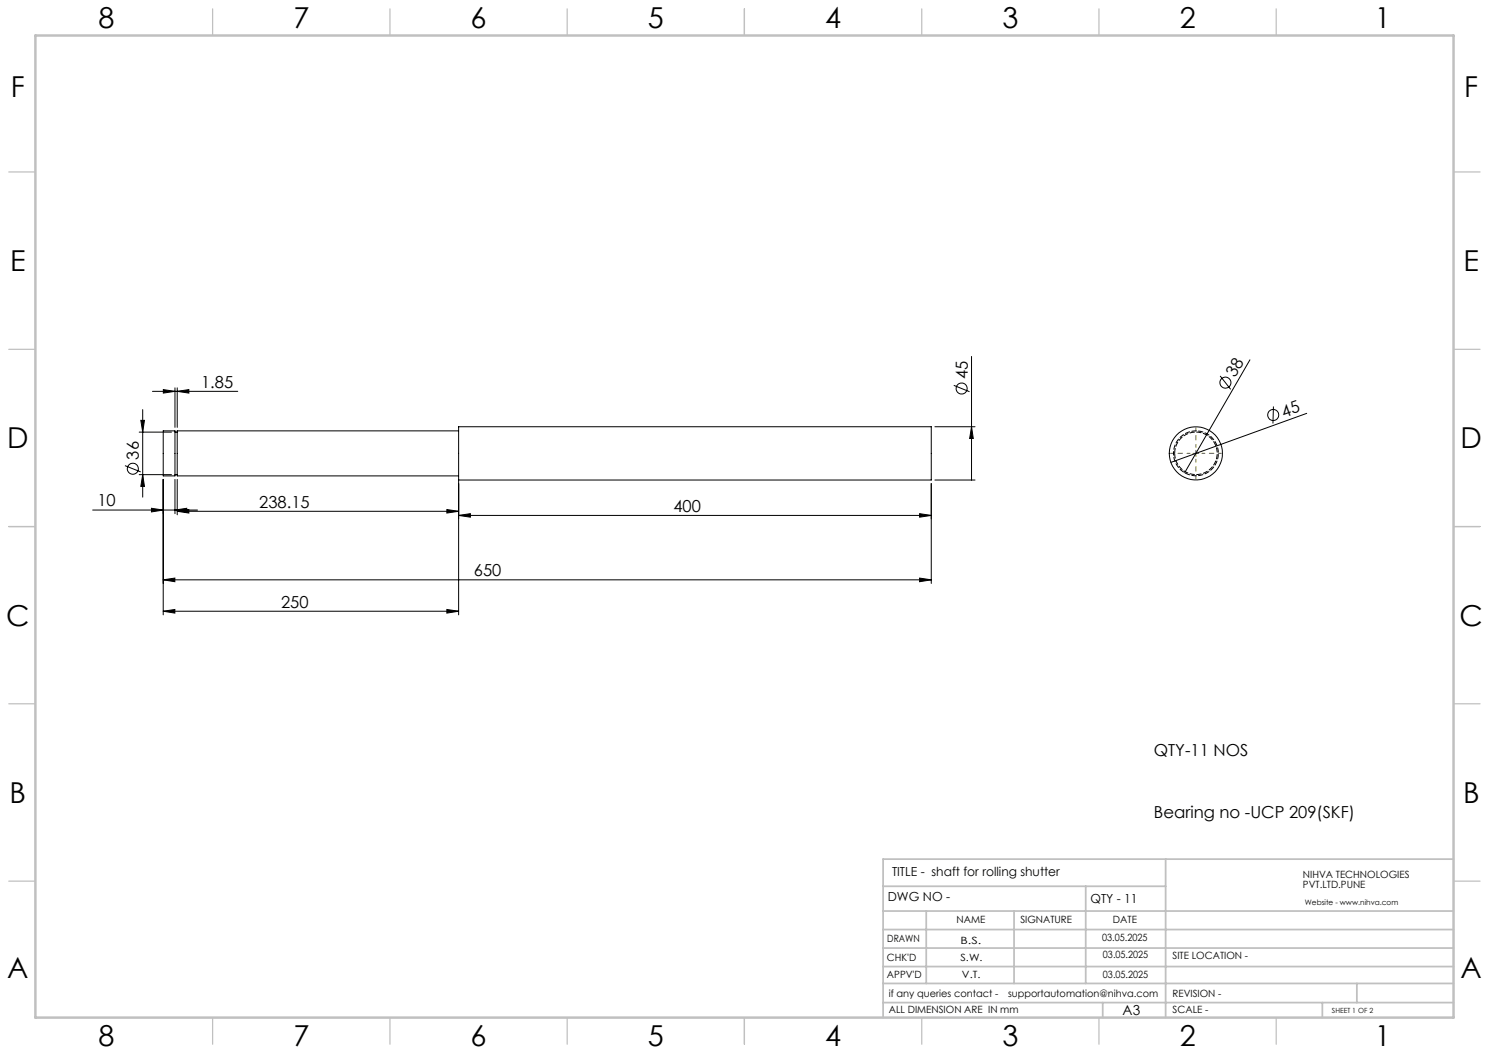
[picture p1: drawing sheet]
<svg xmlns="http://www.w3.org/2000/svg" width="420mm" height="297mm" viewBox="0 0 420 297" stroke-linecap="round" stroke-linejoin="round" font-family="sans-serif">
<g fill="none" stroke="#000" stroke-width=".28">
<path d="M39.7 118.6h1l-.4 3.3zM40.3 115.5v24.7M43 110.4h24.1M46.1 109.9l3.3 .5-3.3 .5zM49.4 109.4v11.1M50 110.4l3.3-.5v1zM50 109.4v11.1M269 108.7l4.5 1.8M274 100.5v34.9M344.2 106l2.9 3.8M352.6 101.5l-18.4 31.8M359.2 114.6l-.1 4.8"/>
<path d="M368.6 116.6l-38.3 13.8M35.2 131.3l4.5 1.8M39.3 121.9h9.1M39.3 133.9h9.1M40.3 133.9l.4 3.3h-1zM46 121.5h3.4v12.7h-3.4zM46 135.2v38.2M49.4 121.9h.6M49.4 133.9h.6M49.4 135.2v9.7M50 135.2v10M129.4 120.4h133.3v15h-133.3z"/>
<path d="M129.4 121.5h-79.4v12.7h79.4M129.4 135.2v38.2M262.7 136.4v28.2M263.7 120.4h11.3M263.7 135.4h11.3M274 120.4l.5 3.3h-1zM26.1 143.9h29.6M42.7 143.4l3.3 .5-3.3 .5zM49.4 143.9l3.3-.5v1zM50 144.2l3.3-.5v1zM50 144.2h79.4M126 143.7l3.4 .5-3.4 .5z"/>
<path d="M129.4 145.4l3.3-.5v1zM129.4 145.4h133.3M259.4 144.9l3.3 .5-3.3 .5zM46 163.5l3.3-.4v1zM46 172.4l3.3-.5v1zM46 163.5h216.7M46 172.4h83.4M126 171.9l3.4 .5-3.4 .5zM259.4 163.1l3.3 .4-3.3 .6z"/>
<circle cx="271.2" cy="109.6" r="1.55"/>
<circle cx="345.7" cy="107.9" r="1.55"/>
<circle cx="359.1" cy="117" r="1.57"/>
<circle cx="37.5" cy="132.2" r="1.56"/>
<circle cx="337.3" cy="127.9" r="7.5"/>
</g>
<path d="M335.7 127.9h-5.5M337.3 126.2v-5.5M337.3 129.5v5.5M339 127.9h5.5" fill="none" stroke="#808000" stroke-width=".28" stroke-dasharray="15.2 1.3 1.3 1.3" stroke-dashoffset="14.4"/>
<path d="M336.5 127.9h1.6M337.3 127v1.7" fill="none" stroke="#808000" stroke-width=".28"/>
<g fill="none" stroke="#c0c0c0" stroke-width=".35">
<path d="M60 2.5v7.5M110 2.5v7.5M160 2.5v7.5M210 2.5v7.5M260 2.5v7.5M310 2.5v7.5M360 2.5v7.5M2.5 48.5h7.5M410 48.5h7.5M2.5 98.5h7.5M410 98.5h7.5M2.5 148.5h7.5"/>
<path d="M410 148.5h7.5M2.5 198.5h7.5M410 198.5h7.5M2.5 248.5h7.5M410 248.5h7.5M60 287v7.5M110 287v7.5M160 287v7.5M210 287v7.5M260 287v7.5M310 287v7.5M360 287v7.5"/>
</g>
<g fill="none" stroke="#c0c0c0" stroke-width=".5">
<path d="M249.1 257h160.9M249.1 250h79.7M261.3 257v20.4M286 257v20.4M306.2 250v27.4M328.8 242.3v44.7M410 242.3h-160.9v44.7M249.1 272.6h160.9M249.1 267.4h160.9M249.1 262.2h160.9M249.1 277.4h160.9M382.7 277.4v5.4"/>
<path d="M249.1 282.8h160.9M311 282.8v4.2M373 282.8v4.2"/>
</g>
<path d="M10 10h400v277h-400z" fill="none" stroke="#c0c0c0" stroke-width=".7"/>
<g fill="#000">
<path d="M39.7 118.6h1l-.4 3.3zM40.3 133.9l.4 3.3h-1zM274 120.4l.5 3.3h-1z"/>
<path d="M129.4 145.4l3.3-.5v1zM259.4 144.9l3.3 .5-3.3 .5zM50 144.2l3.3-.5v1zM126 143.7l3.4 .5-3.4 .5zM42.7 143.4l3.3 .5-3.3 .5zM49.4 143.9l3.3-.5v1zM46.1 109.9l3.3 .5-3.3 .5zM50 110.4l3.3-.5v1z"/>
<path d="M259.4 163.1l3.3 .4-3.3 .6zM46 163.5l3.3-.4v1zM126 171.9l3.4 .5-3.4 .5zM46 172.4l3.3-.5v1z"/>
</g>
<path d="M331 127.9a6.3 6.3 0 0 1 9.2-5.7 6.3 6.3 0 0 1 .8 10.8 6.3 6.3 0 0 1-9.9-4.3l-.1-.8" fill="none" stroke="#000" stroke-width=".28" stroke-dasharray="1.3 .6" stroke-dashoffset=".8"/>
<path d="M331.3 127.9a6 6 0 0 1 8.8-5.4 6 6 0 0 1 .7 10.3 6 6 0 0 1-9.4-4.1l-.1-.8" fill="none" stroke="#000" stroke-width=".28" stroke-dasharray="1.3 .6" stroke-dashoffset="-.1"/>
<g font-size="8.1">
<text x="27.8" y="8">8</text>
<text x="82.8" y="8">7</text>
<text x="132.8" y="8">6</text>
<text x="182.8" y="8">5</text>
<text x="232.8" y="8">4</text>
<text x="282.8" y="8">3</text>
<text x="332.8" y="8">2</text>
<text x="387.8" y="8">1</text>
<text x="3" y="27.2">F</text>
<text x="413" y="27.2">F</text>
<text x="2.8" y="76.5">E</text>
<text x="412.8" y="76.5">E</text>
<text x="2" y="126.5">D</text>
<text x="412" y="126.5">D</text>
<text x="1.7" y="176.5">C</text>
<text x="411.7" y="176.5">C</text>
<text x="2.7" y="226.5">B</text>
<text x="412.7" y="226.5">B</text>
<text x="2" y="275.7">A</text>
<text x="412" y="275.7">A</text>
<text x="27.8" y="295">8</text>
<text x="82.8" y="295">7</text>
<text x="132.8" y="295">6</text>
<text x="182.8" y="295">5</text>
<text x="232.8" y="295">4</text>
<text x="282.8" y="295">3</text>
<text x="332.8" y="295">2</text>
<text x="387.8" y="295">1</text>
</g>
<g font-size="4.7">
<text x="273" y="107" transform="rotate(-90 273 107)">45</text>
<text x="348.4" y="106.5" transform="rotate(-60 348.4 106.5)">38</text>
<text x="56.7" y="109.3">1.85</text>
<text x="362.1" y="117.8" transform="rotate(-20 362.1 117.8)">45</text>
<text x="39.2" y="129.6" transform="rotate(-90 39.2 129.6)">36</text>
<text x="27.5" y="142.8">10</text>
<text x="73.1" y="143.2">238.15</text>
<text x="190" y="144.3">400</text>
<text x="133.7" y="162.5">650</text>
<text x="79.3" y="171.4">250</text>
<text x="325.5" y="213.1">QTY-11 NOS</text>
<text x="325.5" y="230.8">Bearing no -UCP 209(SKF)</text>
</g>
<text font-size="3.9" x="316.7" y="286.4">A3</text>
<g font-size="3.5">
<text x="251.6" y="247">TITLE - shaft for rolling shutter</text>
<text x="250.4" y="254.2">DWG NO -</text>
<text x="307.6" y="254.8">QTY - 11</text>
</g>
<g font-size="2.8">
<text x="367.5" y="247.7">NIHVA TECHNOLOGIES</text>
<text x="367.5" y="250.5">PVT.LTD.PUNE</text>
<text x="269.8" y="260.4">NAME</text>
<text x="287.8" y="260.4">SIGNATURE</text>
<text x="313.9" y="260.5">DATE</text>
<text x="250.3" y="265.7">DRAWN</text>
<text x="270.9" y="266.1">B.S.</text>
<text x="310.9" y="265.5">03.05.2025</text>
<text x="250.2" y="271.1">CHK'D</text>
<text x="250.2" y="275.8">APPV'D</text>
<text x="270.9" y="271.1">S.W.</text>
<text x="271.3" y="275.8">V.T.</text>
<text x="311.1" y="270.1">03.05.2025</text>
<text x="311.1" y="275.9">03.05.2025</text>
<text x="330.7" y="270.6">SITE LOCATION -</text>
<text x="250.7" y="281.1">if any queries contact -</text>
<text x="284.3" y="281.1">supportautomation@nihva.com</text>
<text x="330.7" y="281.1">REVISION -</text>
<text x="250.7" y="285.6">ALL DIMENSION ARE IN mm</text>
<text x="330.7" y="285.6">SCALE -</text>
</g>
<text font-size="2.1" x="368.1" y="255.1">Website - www.nihva.com</text>
<text font-size="2" x="375.7" y="285.6">SHEET 1 OF 2</text>
</svg>
